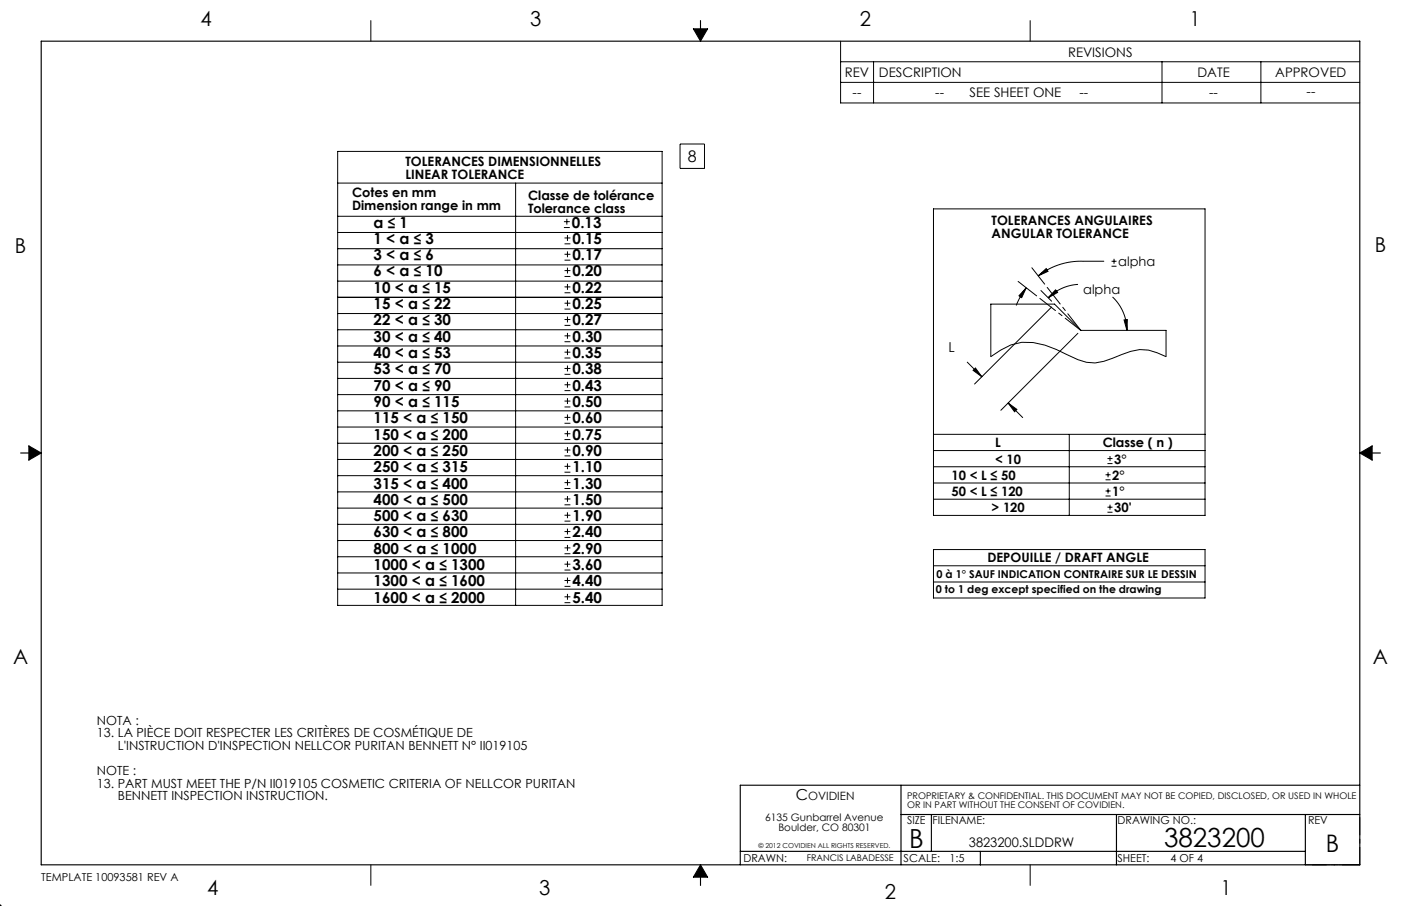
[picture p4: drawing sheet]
<svg xmlns="http://www.w3.org/2000/svg" width="432mm" height="279mm" viewBox="0 0 432 279" stroke-linecap="round" stroke-linejoin="round" font-family="sans-serif">
<g fill="none" stroke="#000" stroke-width=".31">
<path d="M114.3 6.3v6.4M213.7 8.9h4.4l-2.2 3.8zM259.1 12.7v19h160M259.1 19h160M269.2 19v12.7M317.5 6.3v6.4M358.1 19v12.7M388.6 19v12.7M259.1 25.4h160M104.1 46.7h100v140h-100zM104.1 56.5h100M158.9 56.5v130.2"/>
<path d="M209.6 44.4h7.5v7.5h-7.5zM104.1 76.7h100M104.1 71.7h100M104.1 66.7h100M173.8 70.2h1.8M173.8 68.4h1.8M174 75.2h1.8M174 73.4h1.8M174 78.4h1.8M174.7 67.5v1.8M174.9 72.5v1.8M174.9 77.5v1.8"/>
<path d="M287.7 64.4h83.7v94.5h-83.7zM343.4 79.8v1.5M104.1 91.7h100M104.1 96.7h100M104.1 81.7h100M104.1 86.7h100M174 80.2h1.8M174 85.3h1.8M174 83.4h1.8M174 90.3h1.8M174 88.5h1.8M174 95.3h1.8"/>
<path d="M174 93.5h1.8M174 98.5h1.8M174.9 82.5v1.9M174.9 87.6v1.8M174.9 92.6v1.8M174.9 97.6v1.8M305.4 93.8h19.6l8.1 8.1h26.3v8.1l-2.7-1.2a12.5 12.5 0 0 0-11 .5l-2.7 1.2a12.3 12.3 0 0 1-10.8 .4l-3.3-1.5a25.7 25.7 0 0 0-14-3.8l-3.3 .8-3.2 1.6-3 2zM313.8 86.8l5.7 4.4M316.3 88.8l-1.4 3-.8-.6zM316.3 88.8l-1.9 2.9-1.2 2.5M318 82.6l4 5M320 85.1l2.4-2.3 .6 .9z"/>
<path d="M320.8 89.6l3.3 3.3M324.1 94.7l-23.7 23.7M325.3 89.4l.7 .8-2.9 1.6zM332.3 87.7a14.2 14.2 0 0 0-9.2 4.1M340.2 80.6h-6.3a21.3 21.3 0 0 0-13.9 4.5M342.6 82.1h1.5M342.6 80.6h1.5M342.9 91.6a14.2 14.2 0 0 1 4.4 10.3M346.4 98.7l1.1-.2-.2 3.4zM104.1 116.7h100M104.1 111.7h100M104.1 106.7h100"/>
<path d="M104.1 101.7h100M174 100.3h1.8M174 105.4h1.8M174 103.6h1.8M174 110.4h1.8M174 108.6h1.8M174 115.4h1.8M174 113.6h1.8M174 118.7h1.8M174.9 102.7v1.8M174.9 107.7v1.8M174.9 112.7v1.8"/>
<path d="M174.9 117.8v1.8M298.1 111.7l4.5 4.5M299.9 114.2l.7-.7 2 2.7zM332.2 102.8l-23.7 23.7M8.9 137.5l3.8 2.2-3.8 2.2zM104.1 136.7h100M104.1 131.7h100M104.1 126.7h100M104.1 121.7h100M174 120.5h1.8M174 125.5h1.8M174 123.7h1.8"/>
<path d="M174 130.5h1.8M174 128.7h1.8M174 135.6h1.8M174 133.7h1.8M174 138.8h1.8M174.9 122.8v1.8M174.9 127.8v1.8M174.9 132.8v1.9M174.9 137.9v1.8M287.7 138.9h83.7M287.7 133.9h83.7M310.7 124.3l4.5 4.5"/>
<path d="M310.7 124.3l2.7 2-.7 .7zM329.6 133.9v25M419.1 139.7l3.8-2.2v4.4zM104.1 151.7h100M104.1 156.7h100M104.1 141.7h100M104.1 146.7h100M174 140.6h1.8M174 145.6h1.8M174 143.8h1.8M174 150.6h1.8M174 148.8h1.8"/>
<path d="M174 155.7h1.8M174 153.9h1.8M174 158.9h1.8M174.9 142.9v1.8M174.9 147.9v1.8M174.9 153v1.8M174.9 158v1.8M287.7 143.9h83.7M287.7 148.9h83.7M287.7 153.9h83.7M340.7 148h1.6M340.7 146.4h1.6"/>
<path d="M340.7 153h1.6M340.7 151.4h1.6M341.3 143h1.6M341.3 141.4h1.6M341.3 158h1.6M341.3 156.4h1.6M341.5 145.6v1.6M341.5 150.6v1.6M342.1 140.6v1.6M342.1 155.6v1.6M104.1 176.7h100M104.1 171.7h100"/>
<path d="M104.1 166.7h100M104.1 161.7h100M174 160.7h1.8M174 165.7h1.8M174 163.9h1.8M174 170.8h1.8M174 169h1.8M174 175.8h1.8M174 174h1.8M174 179h1.8M174.9 163v1.8M174.9 168.1v1.8"/>
<path d="M174.9 173.1v1.8M174.9 178.1v1.8M287.7 174.5h83.7M287.7 169.5h83.7v14.9h-83.7zM287.7 179.5h83.7M104.1 181.7h100M174 180.8h1.8M174 185.9h1.8M174 184h1.8M174.9 183.1v1.9M-.1 279.4h.6M0 279.4h.1"/>
<path d="M0 278.9v.5M.4 279l-.4 .4M114.3 266.7v6.3M215.9 266.7l2.2 3.8h-4.4zM317.5 266.7v6.3"/>
</g>
<g fill="none" stroke="#000" stroke-width=".35">
<path d="M12.7 12.7h406.4v254h-406.4zM215.9 6.3v6.4M6.4 139.7h6.3M419.1 139.7h6.4M277.7 242.2v24.5M277.7 251.2h141.4M287.1 251.2v11.4M344.1 251.2v15.5M402.3 251.2v15.5M419.1 242.2h-190.9v24.5M215.9 266.7v6.3M228.2 262.6h174.1"/>
<path d="M302.2 262.6v4.2"/>
</g>
<path d="M333.1 101.9l-10.3-13.3M402.3 266.7h16.8" fill="none" stroke="#000" stroke-width=".31" stroke-dasharray="30.5 1.3 1.3 1.3" stroke-dashoffset="24"/>
<path d="M333.1 101.9l-12.6-9.9" fill="none" stroke="#000" stroke-width=".31" stroke-dasharray="30.5 1.3 1.3 1.3" stroke-dashoffset="24.4"/>
<path d="M419.1 252.1v14.6M404.5 266.7h14.6" fill="none" stroke="#000" stroke-width=".31" stroke-dasharray="30.5 1.3 1.3 1.3" stroke-dashoffset="25.1"/>
<g fill="#000">
<path d="M320 85.1l2.4-2.3 .6 .9zM316.3 88.8l-1.4 3-.8-.6zM346.4 98.7l1.1-.2-.2 3.4zM325.3 89.4l.7 .8-2.9 1.6z"/>
<path d="M310.7 124.3l2.7 2-.7 .7zM299.9 114.2l.7-.7 2 2.7z"/>
</g>
<path d="M213.7 8.9l2.2 3.8v-3.8zM215.9 8.9v3.8l2.2-3.8zM419.1 139.7h3.8v-2.2zM419.1 139.7l3.8 2.2v-2.2zM215.9 266.7v3.8h2.2zM215.9 266.7l-2.2 3.8h2.2zM8.9 139.7v2.2l3.8-2.2zM8.9 137.5v2.2h3.8z" fill-rule="evenodd" fill="#000"/>
<g font-size="8.1">
<text x="280.2" y="261.4">B</text>
<text x="358.8" y="261.2">3823200</text>
</g>
<text font-size="7.5" x="408.6" y="262.8">B</text>
<g font-size="6.3">
<text x="61.8" y="8">4</text>
<text x="163.4" y="8">3</text>
<text x="265" y="8">2</text>
<text x="366.7" y="8">1</text>
<text x="4.6" y="77.9">B</text>
<text x="423.7" y="77.9">B</text>
<text x="4" y="204.9">A</text>
<text x="423.1" y="204.8">A</text>
<text x="63.9" y="276.1">4</text>
<text x="166.2" y="276.1">3</text>
<text x="272.7" y="277.1">2</text>
<text x="376.3" y="276.1">1</text>
</g>
<text font-size="4.9" x="212" y="49.9">8</text>
<g font-size="4.7">
<text x="115.1" y="70.2">a ≤ 1</text>
<text x="176.2" y="70.2">0.13</text>
<text x="115.1" y="75.2">1 &lt; a ≤ 3</text>
<text x="176.4" y="75.2">0.15</text>
<text x="115.1" y="80.2">3 &lt; a ≤ 6</text>
<text x="176.4" y="80.2">0.17</text>
<text x="115.1" y="85.3">6 &lt; a ≤ 10</text>
<text x="176.4" y="85.3">0.20</text>
<text x="115.1" y="90.3">10 &lt; a ≤ 15</text>
<text x="115.1" y="95.3">15 &lt; a ≤ 22</text>
<text x="176.4" y="90.3">0.22</text>
<text x="176.4" y="95.3">0.25</text>
<text x="115.1" y="100.4">22 &lt; a ≤ 30</text>
<text x="176.4" y="100.4">0.27</text>
<text x="115.1" y="105.4">30 &lt; a ≤ 40</text>
<text x="176.4" y="105.4">0.30</text>
<text x="115.1" y="110.4">40 &lt; a ≤ 53</text>
<text x="176.4" y="110.4">0.35</text>
<text x="115.1" y="115.4">53 &lt; a ≤ 70</text>
<text x="176.4" y="115.4">0.38</text>
<text x="115.1" y="120.5">70 &lt; a ≤ 90</text>
<text x="115.1" y="125.5">90 &lt; a ≤ 115</text>
<text x="176.4" y="120.5">0.43</text>
<text x="176.4" y="125.5">0.50</text>
<text x="115.1" y="130.5">115 &lt; a ≤ 150</text>
<text x="176.4" y="130.5">0.60</text>
<text x="115.1" y="135.6">150 &lt; a ≤ 200</text>
<text x="176.4" y="135.6">0.75</text>
<text x="115.1" y="140.6">200 &lt; a ≤ 250</text>
<text x="176.4" y="140.6">0.90</text>
<text x="115.1" y="145.6">250 &lt; a ≤ 315</text>
<text x="176.4" y="145.6">1.10</text>
<text x="115.1" y="150.7">315 &lt; a ≤ 400</text>
<text x="115.1" y="155.7">400 &lt; a ≤ 500</text>
<text x="176.4" y="150.7">1.30</text>
<text x="176.4" y="155.7">1.50</text>
<text x="115.1" y="160.7">500 &lt; a ≤ 630</text>
<text x="176.4" y="160.7">1.90</text>
<text x="115.1" y="165.7">630 &lt; a ≤ 800</text>
<text x="176.4" y="165.7">2.40</text>
<text x="115.1" y="170.8">800 &lt; a ≤ 1000</text>
<text x="176.4" y="170.8">2.90</text>
<text x="115.1" y="175.8">1000 &lt; a ≤ 1300</text>
<text x="176.4" y="175.8">3.60</text>
<text x="115.1" y="180.8">1300 &lt; a ≤ 1600</text>
<text x="115.1" y="185.9">1600 &lt; a ≤ 2000</text>
<text x="176.4" y="180.8">4.40</text>
<text x="176.4" y="185.9">5.40</text>
<text x="245.3" y="246.8">C</text>
</g>
<text font-size="4.2" x="292.3" y="108.4">L</text>
<g font-size="4.1">
<text x="329.2" y="17.5">REVISIONS</text>
<text x="260.4" y="23.8">REV</text>
<text x="270.9" y="23.7">DESCRIPTION</text>
<text x="369.1" y="23.7">DATE</text>
<text x="393.1" y="23.7">APPROVED</text>
<text x="262.8" y="29.8">--</text>
<text x="288.3" y="29.8">--</text>
<text x="298.9" y="29.8">SEE SHEET ONE</text>
<text x="332.7" y="29.8">--</text>
<text x="372.6" y="29.8">--</text>
<text x="402.7" y="29.7">--</text>
<text x="298.6" y="261.1">3823200.SLDDRW</text>
</g>
<g font-size="4">
<text x="125" y="51.3">TOLERANCES DIMENSIONNELLES</text>
<text x="125" y="55.3">LINEAR TOLERANCE</text>
<text x="108.5" y="60.6">Cotes en mm</text>
<text x="108.5" y="64.6">Dimension range in mm</text>
<text x="162.8" y="61.6">Classe de tolérance</text>
<text x="162.8" y="65.6">Tolerance class</text>
<text x="305.6" y="69.2">TOLERANCES ANGULAIRES</text>
<text x="305.6" y="73.2">ANGULAR TOLERANCE</text>
<text x="344.6" y="82">alpha</text>
<text x="333.8" y="90.7">alpha</text>
<text x="306.7" y="138">L</text>
<text x="339.9" y="138">Classe ( n )</text>
<text x="306.7" y="143">&lt; 10</text>
<text x="343.4" y="143">3°</text>
<text x="293.3" y="148">10 &lt; L ≤ 50</text>
<text x="342.8" y="148">2°</text>
<text x="293.3" y="153">50 &lt; L ≤ 120</text>
<text x="342.8" y="153">1°</text>
<text x="305.6" y="158">&gt; 120</text>
<text x="343.4" y="158">30'</text>
<text x="304.3" y="173.4">DEPOUILLE / DRAFT ANGLE</text>
</g>
<g font-size="3.9">
<text x="29.9" y="223.5">NOTA :</text>
<text x="29.9" y="227.4">13. LA PIÈCE DOIT RESPECTER LES CRITÈRES DE COSMÉTIQUE DE</text>
<text x="36.3" y="231.3">L'INSTRUCTION D'INSPECTION NELLCOR PURITAN BENNETT N° II019105</text>
<text x="29.9" y="239">NOTE :</text>
<text x="29.9" y="242.9">13. PART MUST MEET THE P/N II019105 COSMETIC CRITERIA OF NELLCOR PURITAN</text>
<text x="36.3" y="246.8">BENNETT INSPECTION INSTRUCTION.</text>
</g>
<text font-size="3.5" x="249.1" y="246.8">OVIDIEN</text>
<g font-size="3.4">
<text x="279.6" y="254.1">SIZE</text>
<text x="287.4" y="254.1">FILENAME:</text>
<text x="344.4" y="254.1">DRAWING NO.:</text>
<text x="403.2" y="254.2">REV</text>
<text x="229.1" y="265.8">DRAWN:</text>
<text x="278.5" y="265.9">SCALE:</text>
<text x="292.6" y="265.9">1:5</text>
<text x="344.4" y="265.8">SHEET:</text>
<text x="360.7" y="265.8">4 OF 4</text>
<text x="12.7" y="271.7">TEMPLATE 10093581 REV A</text>
</g>
<g font-size="3.3">
<text x="288.6" y="178.4">0 à 1° SAUF INDICATION CONTRAIRE SUR LE DESSIN</text>
<text x="288.5" y="183">0 to 1 deg except specified on the drawing</text>
</g>
<g font-size="3.2">
<text x="235.8" y="253.1">6135 Gunbarrel Avenue</text>
<text x="239.9" y="256.3">Boulder, CO 80301</text>
</g>
<g font-size="2.8">
<text x="279.6" y="246.3">PROPRIETARY &amp; CONFIDENTIAL. THIS DOCUMENT MAY NOT BE COPIED, DISCLOSED, OR USED IN WHOLE</text>
<text x="279.6" y="249.2">OR IN PART WITHOUT THE CONSENT OF COVIDIEN.</text>
<text x="248.7" y="265.7">FRANCIS LABADESSE</text>
</g>
<text font-size="2.1" x="233.7" y="261.5">© 2012 COVIDIEN ALL RIGHTS RESERVED.</text>
</svg>
